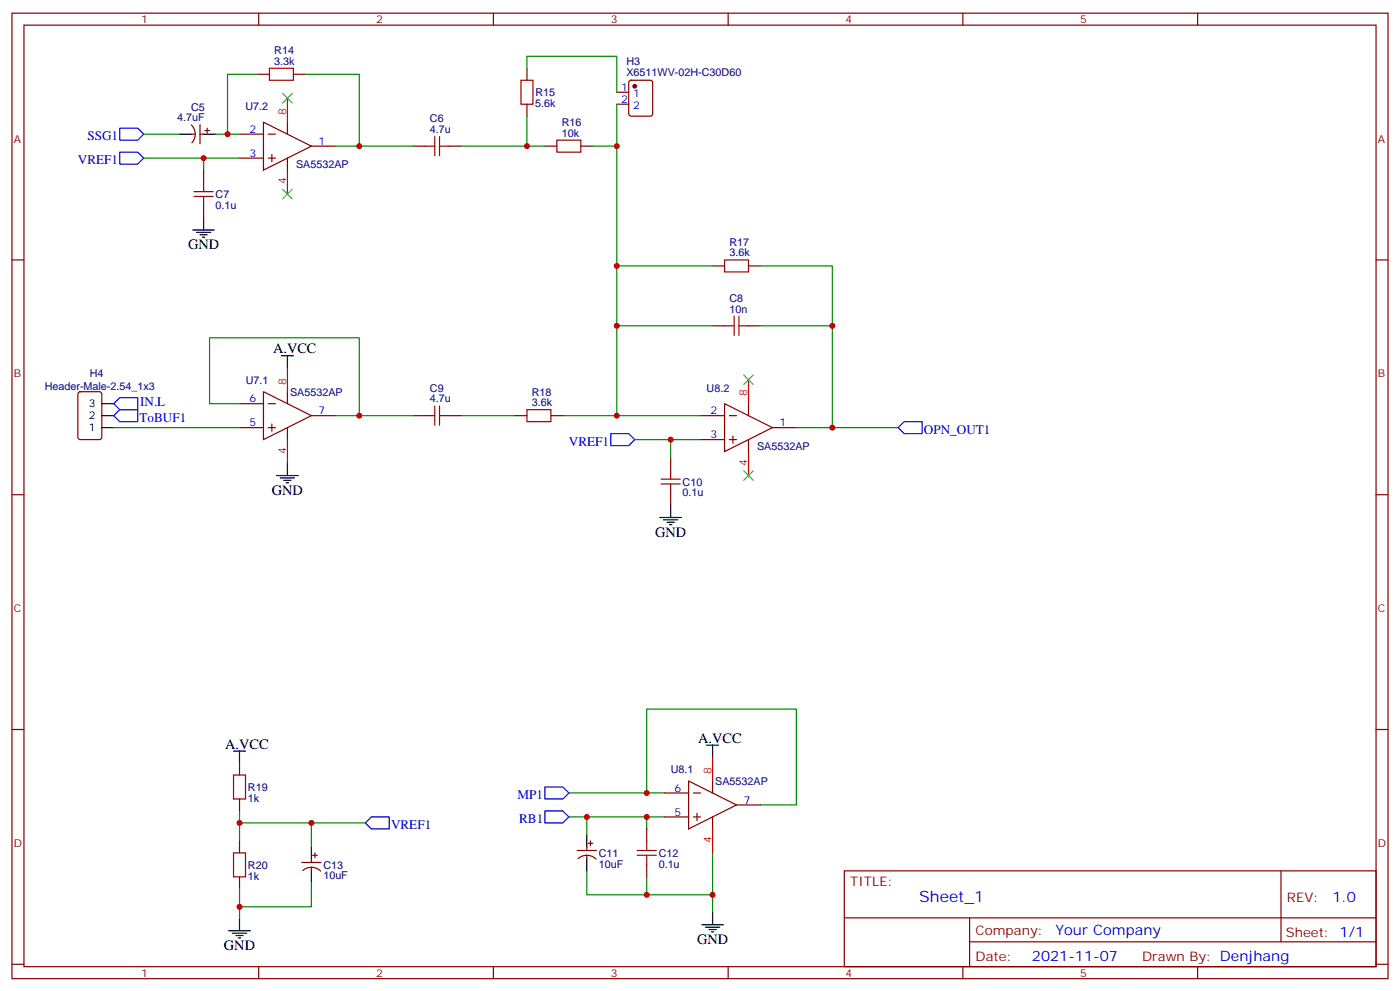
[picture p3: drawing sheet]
<svg xmlns="http://www.w3.org/2000/svg" width="412mm" height="292mm" viewBox="0 0 412 292" stroke-linecap="round" stroke-linejoin="round" font-family="sans-serif">
<g fill="none" stroke="#870000" stroke-width=".35">
<path d="M3.5 3.9h405.4v284.3h-405.4zM7.1 7.4h398.2v277.3h-398.2zM76.2 3.9v3.5M145.3 3.9v3.5M214.5 3.9v3.5M283.6 3.9v3.5M352.8 3.9v3.5M56.4 36.8a3.8 3.8 0 0 1 .1 5.2M56.4 39.5h1.1M58.9 39.5h1.1M58.9 36.7v5.6M60.3 38.5h1.4"/>
<path d="M61 37.7v1.5M70.6 39.5h7M75.8 21.9h3.6M77.6 36l14.1 7-14.1 7.1zM79 39.5h2.1M84.7 36v3.5M86.4 21.9h3.6M155.2 20.1v3.5M155.2 30.7v3.5M181.7 27.2h3.5M181.7 30.7h3.5M185.4 23.8l.5-.2h5.7l.6 .5 .1 9.4-.5 .7h-5.9l-.6-.4-.1-9.5z"/>
<path d="M60 50.1v3.5M70.6 46.6h7M79 46.6h2.1M80.1 45.5v2.1M84.7 46.6v3.5M91.7 43h7.1M121.7 43h3.5M132.3 43h3.5M160.5 43h3.5M171.1 43h3.5M3.5 76.6h3.6M60 60.7v3.5"/>
<path d="M209.9 78.3h3.5M220.5 78.3h3.5M405.3 76.6h3.6M209.9 96h3.5M220.5 96h3.5M23.2 115.6l.4-.2h5.7l.6 .4 .1 13-.5 .6-5.9 .1-.6-.5-.1-12.9zM70.6 118.9h7M77.6 115.4l14.1 7-14.1 7.1zM79 118.9h2.1M84.7 115.4v3.5M213.4 118.9l14.1 7-14.1 7.1zM220.5 118.9v3.5"/>
<path d="M70.6 125.9h7M79 125.9h2.1M80.1 124.9v2.1M84.7 125.9v3.6M91.7 122.4h7.1M121.7 122.4h3.5M132.3 122.4h3.5M151.7 122.4h3.5M162.3 122.4h3.5M197.6 134.8v3.5M206.4 122.4h7M206.4 129.5h7"/>
<path d="M214.8 122.4h2.2M214.8 129.5h2.2M215.9 128.4v2.1M220.5 129.5v3.5M227.5 125.9h7.1M3.5 145.7h3.6M197.6 145.3v3.6M405.3 145.7h3.6M3.5 214.8h3.6M405.3 214.8h3.6M70.6 224.7v3.5M70.6 235.3v3.5"/>
<path d="M195.8 233.5h7M202.8 230l14.2 7.1-14.2 7zM204.3 233.5h2.1M205.3 239.5v2.2M209.9 230v3.5M217 237.1h7M70.6 247.6v3.6M70.6 258.2v3.6M88.9 254h5.6M89.2 256.4a3.8 3.8 0 0 1 5.2 .1M91.7 252.9v1.1M91.7 255.4v1.1"/>
<path d="M92.1 251.9h1.4M92.8 251.2v1.4M170 250.5h5.7M170.3 252.9a3.8 3.8 0 0 1 5.3 .1M172.9 249.4v1.1M172.9 251.9v1M173.2 248.4h1.4M173.9 247.6v1.5M190.5 244.1v3.5M190.5 254.7v3.5M195.8 240.6h7M204.3 240.6h2.1"/>
<path d="M209.9 240.6v3.5M248.7 256.5h156.6v28.2h-156.6zM377.3 256.5v20.9M248.7 270.3h156.5M285.6 277.4h119.6M285.6 270.3v14.1M3.5 284h3.6M76.2 284.7v3.5M145.3 284.7v3.5M214.5 284.7v3.5M283.6 284.7v3.5M352.8 284.7v3.5"/>
<path d="M405.3 284h3.6"/>
</g>
<g fill="none" stroke="#000" stroke-width=".35">
<path d="M52.9 39.5h3.5M60 39.5h3.5M56.8 67.7h6.3M57.9 68.4h4.2M58.9 69.1h2.1M59.6 69.9h.7M60 64.2v3.5M30 118.9h3.5M82.9 104.8h3.5M84.7 104.8v3.5M30 125.9h3.5M30 122.4h3.5"/>
<path d="M84.7 136.5v3.6M81.5 140.1h6.3M82.5 140.8h4.3M83.6 141.5h2.1M84.3 142.2h.7M194.4 152.4h6.3M195.4 153.1h4.3M196.5 153.8h2.1M197.2 154.5h.7M197.6 148.9v3.5M208.1 219.4h3.6M209.9 219.4v3.6"/>
<path d="M68.8 221.2h3.5M70.6 221.2v3.5M91.7 249.4v3.5M91.7 256.5v3.5M172.9 245.9v3.5M172.9 252.9v3.6M67.4 274.1h6.3M68.4 274.8h4.3M69.5 275.5h2.1M70.2 276.2h.7M70.6 270.6v3.5M206.7 272.3h6.4"/>
<path d="M207.8 273h4.2M208.8 273.8h2.2M209.5 274.5h.8M209.9 268.8v3.5"/>
</g>
<g fill="none" stroke="#a10000" stroke-width=".35">
<path d="M79.4 20.1h7v3.5h-7zM153.5 23.6h3.5v7.1h-3.5zM57.1 57.9h5.7M57.1 56.4h5.7M60 53.6v2.8M60 57.9v2.8M125.2 43h2.9M128.1 40.2v5.7M129.5 43h2.8M129.5 40.2v5.7M164 41.3h7.1v3.5h-7.1zM213.4 76.6h7.1v3.5h-7.1z"/>
<path d="M213.4 96h2.9M216.3 93.1v5.7M217.7 96h2.8M217.7 93.1v5.7M128.1 119.6v5.6M129.5 119.6v5.6M125.2 122.4h2.9M129.5 122.4h2.8M155.2 120.7h7.1v3.5h-7.1zM197.6 138.3v2.8M194.7 142.5h5.7M194.7 141.1h5.7"/>
<path d="M197.6 142.5v2.8M68.8 228.2h3.5v7.1h-3.5zM68.8 251.2h3.5v7h-3.5zM187.7 251.9h5.6M187.7 250.5h5.6M190.5 247.6v2.9M190.5 251.9v2.8"/>
</g>
<g fill="none" stroke="#008700" stroke-width=".35">
<path d="M42.3 39.5h10.6M63.5 39.5h7.1M75.8 21.9h-8.8v17.6M90 21.9h15.8v21.1h-7M155.2 20.1v-3.5h26.5v10.6M155.2 34.2v8.8M181.7 30.7v12.3h-7.1M42.3 46.6h28.3M60 46.6v3.5M105.8 43h15.9M135.8 43h24.7M181.7 43v79.4h24.7"/>
<path d="M181.7 78.3h28.2M224 78.3h21.2v17.7M181.7 96h28.2M224 96h21.2v29.9h-10.6M70.6 118.9h-8.9v-19.4h44.1v22.9h-7M33.5 125.9h37.1M105.8 122.4h15.9M135.8 122.4h15.9M165.8 122.4h15.9M187 129.5h19.4M197.6 129.5v5.3M245.2 125.9h19.4"/>
<path d="M70.6 238.8v8.8M167.6 233.5h28.2M190.5 233.5v-24.7h44.1v28.3h-10.6M70.6 242.4h21.1v7M91.7 260v7.1h-21.1M91.7 242.4h15.9M167.6 240.6h28.2M172.9 256.5v7h17.6v-5.3M172.9 240.6v5.3M190.5 240.6v3.5M209.9 251.2v17.6M70.6 261.8v8.8"/>
<path d="M190.5 263.5h19.4"/>
</g>
<path d="M35.3 37.7h5.3l1.7 1.8-1.7 1.8h-5.3zM35.3 44.8h5.3l1.7 1.8-1.7 1.7h-5.3zM33.5 118.9l1.8-1.8h5.3v3.6h-5.3zM35.3 120.7h5.3v3.5h-5.3l-1.8-1.8zM179.9 127.7h5.3l1.8 1.8-1.8 1.7h-5.3zM266.3 124.2h5.3v3.5h-5.3l-1.7-1.8zM160.5 238.8h5.3l1.8 1.8-1.8 1.8h-5.3zM160.5 231.8h5.3l1.8 1.7-1.8 1.8h-5.3zM109.4 240.6h5.3v3.5h-5.3l-1.8-1.7z" fill="none" stroke="#00f" stroke-width=".35"/>
<path d="M84.7 28.9v7.1M84.7 50.1v7.1M84.7 108.3v7.1M220.5 111.8v7.1M84.7 129.5v7M220.5 133v7.1M209.9 223v7M209.9 244.1v7.1" fill="none" stroke="#f00" stroke-width=".35"/>
<path d="M83.3 27.5l2.8 2.8M86.1 27.5l-2.8 2.8M83.3 55.7l2.8 2.9M86.1 55.7l-2.8 2.9M219.1 110.4l2.8 2.8M221.9 110.4l-2.8 2.8M219.1 138.6l2.8 2.9M221.9 138.6l-2.8 2.9" fill="none" stroke="#3c3" stroke-width=".35"/>
<circle cx="187" cy="25.4" r=".53" fill="#870000" stroke="#870000" stroke-width=".35"/>
<g fill="#c00">
<circle cx="70.6" cy="267.1" r=".88"/>
<circle cx="70.6" cy="242.4" r=".88"/>
<circle cx="91.7" cy="242.4" r=".88"/>
<circle cx="60" cy="46.6" r=".88"/>
<circle cx="67" cy="39.5" r=".88"/>
<circle cx="105.8" cy="43" r=".88"/>
<circle cx="155.2" cy="43" r=".88"/>
<circle cx="105.8" cy="122.4" r=".88"/>
<circle cx="181.7" cy="43" r=".88"/>
<circle cx="181.7" cy="122.4" r=".88"/>
<circle cx="197.6" cy="129.5" r=".88"/>
<circle cx="181.7" cy="78.3" r=".88"/>
<circle cx="181.7" cy="96" r=".88"/>
<circle cx="245.2" cy="96" r=".88"/>
<circle cx="245.2" cy="125.9" r=".88"/>
<circle cx="190.5" cy="263.5" r=".88"/>
<circle cx="209.9" cy="263.5" r=".88"/>
<circle cx="190.5" cy="240.6" r=".88"/>
<circle cx="172.9" cy="240.6" r=".88"/>
<circle cx="190.5" cy="233.5" r=".88"/>
</g>
<text font-size="4.6" fill="#00f" x="270.8" y="265.5">Sheet_1</text>
<g font-size="4.2">
<text x="55.4" y="73.4">GND</text>
<text x="80.4" y="104.1">A.VCC</text>
<text x="80.1" y="145.7">GND</text>
<text x="193" y="158">GND</text>
<text x="66.3" y="220.5">A.VCC</text>
<text x="205.7" y="218.7">A.VCC</text>
<text x="66" y="279.8">GND</text>
<text x="205.3" y="278">GND</text>
</g>
<g font-size="4.2" fill="#00f">
<text x="392.5" y="265.7">1.0</text>
<text x="310.9" y="275.3">Your Company</text>
<text x="304" y="283.1">2021-11-07</text>
</g>
<g font-size="3.9" fill="#00f">
<text x="25.7" y="41.3">SSG1</text>
<text x="23" y="48.3">VREF1</text>
<text x="41.3" y="119.6">IN.L</text>
<text x="41.1" y="124.2">ToBUF1</text>
<text x="167.6" y="131.2">VREF1</text>
<text x="272.2" y="127.7">OPN_OUT1</text>
<text x="152.5" y="235.3">MP1</text>
<text x="115.2" y="244.1">VREF1</text>
<text x="152.9" y="242.4">RB1</text>
</g>
<g font-size="3.9" fill="#800">
<text x="250.5" y="261.1">TITLE:</text>
<text x="379.1" y="265.7">REV:</text>
<text x="287.4" y="275.3">Company:</text>
<text x="378.7" y="275.9">Sheet: 1/1</text>
<text x="287.4" y="282.9">Date:</text>
<text x="336.4" y="283">Drawn By: Denjhang</text>
</g>
<g font-size="3.2" fill="#800">
<text x="41.6" y="6.9">1</text>
<text x="110.8" y="6.9">2</text>
<text x="179.9" y="6.9">3</text>
<text x="249.1" y="6.9">4</text>
<text x="318.2" y="6.9">5</text>
<text x="4.1" y="42">A</text>
<text x="405.9" y="42">A</text>
<text x="4.1" y="111.1">B</text>
<text x="405.9" y="111.1">B</text>
<text x="4.1" y="180.3">C</text>
<text x="405.9" y="180.3">C</text>
<text x="4.1" y="249.4">D</text>
<text x="405.9" y="249.4">D</text>
<text x="41.6" y="287.7">1</text>
<text x="110.8" y="287.7">2</text>
<text x="179.9" y="287.7">3</text>
<text x="249.1" y="287.7">4</text>
<text x="318.2" y="287.7">5</text>
</g>
<g font-size="3.2" fill="#000080">
<text x="80.8" y="15.9">R14</text>
<text x="80.8" y="19.1">3.3k</text>
<text x="184.5" y="22.4">X6511WV-02H-C30D60</text>
<text x="184.5" y="19.2">H3</text>
<text x="157.7" y="28.3">R15</text>
<text x="52.2" y="35.6">4.7uF</text>
<text x="56.3" y="32.7">C5</text>
<text x="72.3" y="32.5">U7.2</text>
<text x="157.7" y="31.5">5.6k</text>
<text x="126.7" y="39.2">4.7u</text>
<text x="126.7" y="36">C6</text>
<text x="165.5" y="40.2">10k</text>
<text x="165.5" y="37">R16</text>
<text x="87.2" y="49.5">SA5532AP</text>
<text x="63.5" y="58.3">C7</text>
<text x="63.5" y="61.5">0.1u</text>
<text x="214.9" y="75.5">3.6k</text>
<text x="214.9" y="72.4">R17</text>
<text x="214.9" y="89">C8</text>
<text x="214.9" y="92.1">10n</text>
<text x="26.5" y="111.1">H4</text>
<text x="72.4" y="113.1">U7.1</text>
<text x="13.2" y="114.7">Header-Male-2.54_1x3</text>
<text x="85.4" y="116.6">SA5532AP</text>
<text x="126.7" y="118.5">4.7u</text>
<text x="126.7" y="115.4">C9</text>
<text x="156.6" y="119.6">3.6k</text>
<text x="156.6" y="116.5">R18</text>
<text x="208.1" y="115.4">U8.2</text>
<text x="223" y="132.4">SA5532AP</text>
<text x="201.1" y="143">C10</text>
<text x="201.1" y="146.1">0.1u</text>
<text x="197.6" y="227.8">U8.1</text>
<text x="73" y="232.9">R19</text>
<text x="210.7" y="231.3">SA5532AP</text>
<text x="73" y="236.1">1k</text>
<text x="73" y="255.8">R20</text>
<text x="95.2" y="255.9">C13</text>
<text x="176.4" y="255.5">10uF</text>
<text x="176.4" y="252.3">C11</text>
<text x="194" y="255.5">0.1u</text>
<text x="194" y="252.3">C12</text>
<text x="73" y="259.1">1k</text>
<text x="95.2" y="258.8">10uF</text>
</g>
<g font-size="3.2" fill="#00f">
<text x="183" y="26.8">1</text>
<text x="186.5" y="28.6">1</text>
<text x="183" y="30.3">2</text>
<text x="186.5" y="32.1">2</text>
<text x="73.5" y="39.2">2</text>
<text x="73.5" y="46.2">3</text>
<text x="93.8" y="42.7">1</text>
<text x="73.5" y="118.5">6</text>
<text x="73.5" y="125.6">5</text>
<text x="93.8" y="122.1">7</text>
<text x="209.3" y="122.1">2</text>
<text x="229.7" y="125.6">1</text>
<text x="209.3" y="129.1">3</text>
<text x="198.7" y="233.2">6</text>
<text x="219.1" y="236.7">7</text>
<text x="198.7" y="240.2">5</text>
</g>
<g font-size="3.2" fill="#f00">
<text x="84.3" y="33.9" transform="rotate(-90 84.3 33.9)">8</text>
<text x="84.3" y="54.2" transform="rotate(-90 84.3 54.2)">4</text>
<text x="84.3" y="113.2" transform="rotate(-90 84.3 113.2)">8</text>
<text x="220.1" y="116.8" transform="rotate(-90 220.1 116.8)">8</text>
<text x="84.3" y="133.6" transform="rotate(-90 84.3 133.6)">4</text>
<text x="220.1" y="137.1" transform="rotate(-90 220.1 137.1)">4</text>
<text x="209.5" y="227.9" transform="rotate(-90 209.5 227.9)">8</text>
<text x="209.5" y="248.3" transform="rotate(-90 209.5 248.3)">4</text>
</g>
<g font-size="3.2">
<text x="26.2" y="119.9">3</text>
<text x="26.2" y="123.5">2</text>
<text x="26.2" y="127">1</text>
</g>
</svg>
